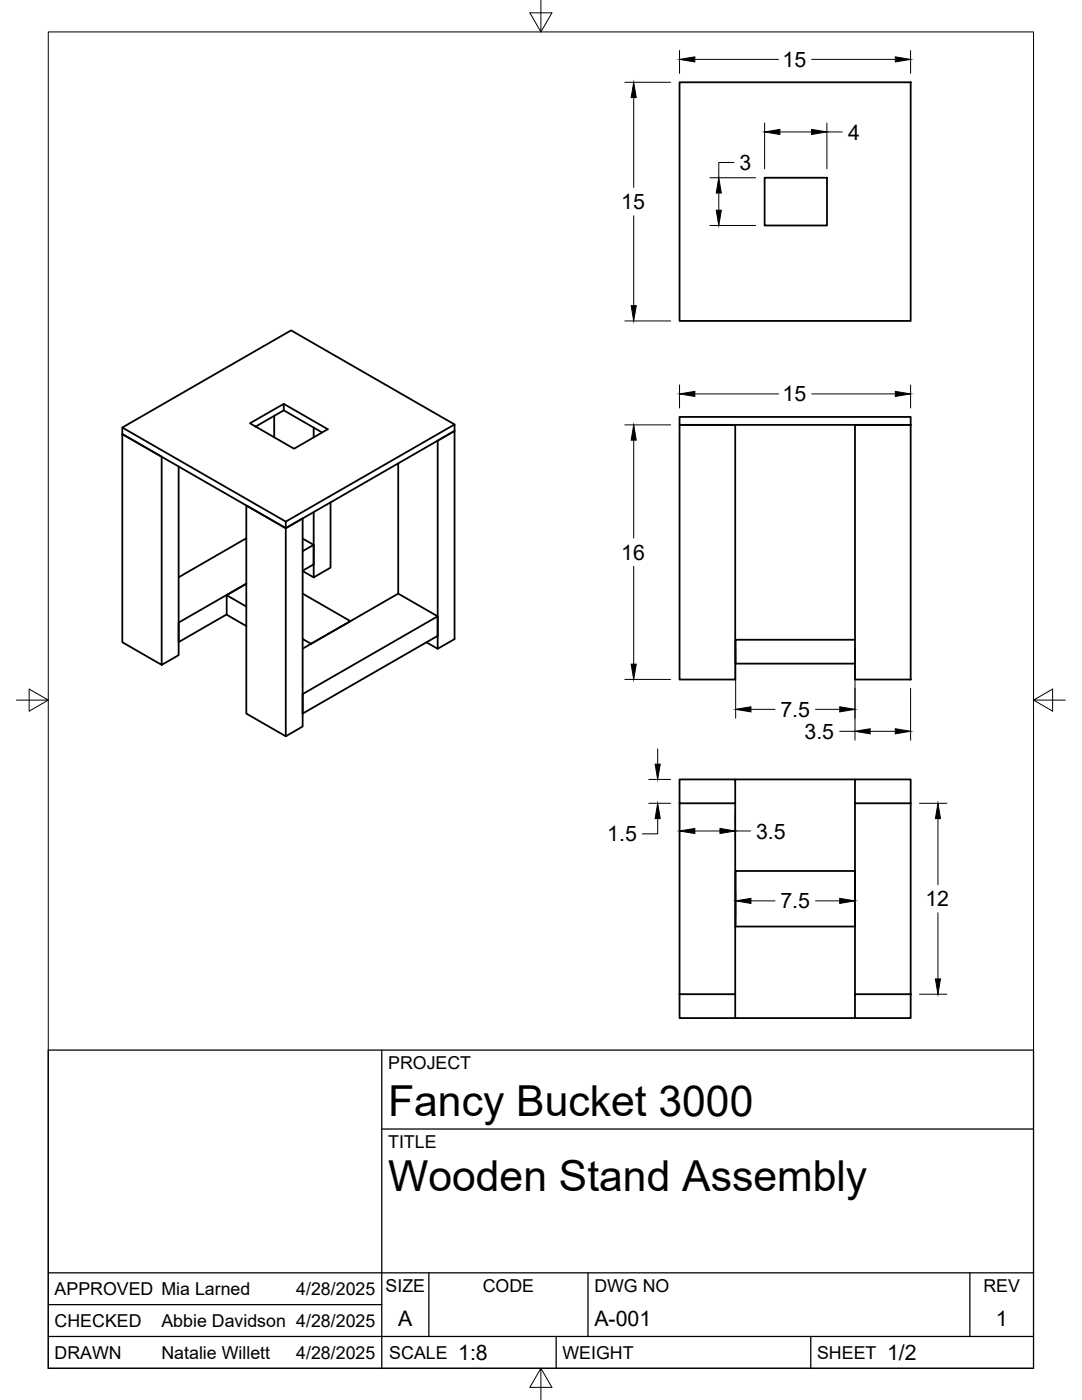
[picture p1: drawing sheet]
<svg xmlns="http://www.w3.org/2000/svg" width="216mm" height="279mm" viewBox="0 0 216 279" stroke-linecap="round" stroke-linejoin="round" font-family="sans-serif">
<!-- layer: Visible -->
<g fill="none" stroke="#000" stroke-width=".36">
<path d="M135.6 16.4h46.1v47.7h-46.1zM152.6 35.5h12.4v9.5h-12.4zM24.4 85.3l32.6 18.8M35.6 93.1v37.6l-3.3 2v-41.6l-7.9-4.5v41.6l7.9 4.5M54.7 83v4.3M56.6 80.6l8.8 5.1-6.7 3.9-8.8-5.1 6.7-3.9v1.3l-5.6 3.2M56.6 81.9l7.7 4.4M62.6 85.3v2M79.5 92.5v26M90.7 84.7l-33.7 19.4v1.3l-32.6-18.8v-1.3l33.7-19.4 32.6 18.8v1.3l-3.4 1.9v41.6l-2.2-1.3M135.6 83.2h46.1v1.6h-46.1zM135.6 84.8h11.1v50.8h-11.1z"/>
<path d="M170.6 84.8h11.1v50.8h-11.1zM49.1 100.9l7.9 4.5v41.5l-7.9-4.5zM49.1 107.4l-13.5 7.8M49.1 116.5l-13.5 7.7v3.9l9.6-5.5M49.1 116.5l-3.9 2.3M60.4 107.5l2.2 1.2-2.2 1.3M60.4 118.5l9.5 5.5-7.8 4.5-1.7-1M60.4 114l2.2 1.2M62.6 108.7v3.9l-2.2 1.3M66 100.3v13l-3.4 1.9v-13M49.1 121.1l-3.9-2.3v3.9l3.9 2.2M87.3 129.5l3.4-1.9v-41.6l-33.7 19.4 3.4-1.9v41.5l-3.4 1.9"/>
<path d="M87.3 123v3.9l-26.9 15.5v-3.9l26.9-15.5-7.8-4.5-19.1 11M170.6 127.7h-23.8v4.7h23.8M146.7 155.6h23.9M170.6 155.6h11.1v4.7h-11.1zM135.6 160.3h11.1v-4.7h-11.1v42.8M146.7 160.3v38.1M146.8 173.8h23.8v11.1h-23.8zM170.6 160.3v38.1M181.7 160.3v38.1M135.6 198.4h11.1v4.8h-11.1zM170.6 198.4h11.1v4.8h-11.1zM146.7 203.2h23.9"/>
</g>
<!-- layer: Border -->
<path d="M9.6 6.4h196.6v266.7h-196.6zM107.9 0v6.4l-2.2-3.8h4.4l-2.2 3.8M3.3 139.7h6.3l-3.8-2.2v4.4l3.8-2.2M206.2 139.7l3.8 2.2v-4.4l-3.8 2.2h6.4M107.9 273.1l2.2 3.8h-4.4l2.2-3.8v6.3" fill="none" stroke="#000" stroke-width=".2"/>
<!-- layer: Titleblock -->
<path d="M9.6 209.6h196.6v63.5h-196.6zM76.2 209.6v63.5M76.2 225.3h130M9.6 254h196.6M85.6 254v12.7M117.3 254v12.7M193.5 254v12.7M9.6 266.7h196.6M9.6 260.4h66.6M111 266.7v6.4M161.8 266.7v6.4" fill="none" stroke="#000" stroke-width=".25"/>
<!-- layer: FD_Dimensions -->
<g fill="none" stroke="#000" stroke-width=".2">
<path d="M124.7 16.4h9.1M126.4 19.5v17.9M135.6 10.1v4.5M138.6 11.9h16.7M162 11.9h16.6M181.7 10.1v4.5M141.6 35.5h9.2M143.4 38.5v3.5M146.5 32.4h-3.1v3.1M152.6 24.6v9.1M155.6 26.3h6.3M165 24.6v9.1"/>
<path d="M165 26.3h3M126.4 43.1v17.9M141.6 45h9.2M124.7 64.1h9.1M135.6 76.8v4.6M138.6 78.6h16.7M162 78.6h16.6M181.7 76.8v4.6M124.7 84.8h9.1M126.4 87.8v19.6M126.4 113v19.5M124.7 135.6h9.1"/>
<path d="M146.8 129.4v13.9M170.6 129.4v18.3M181.7 137.4v10.3M129.5 155.6h4.3M131.2 149.5v3M149.8 141.6h4.8M162.7 141.6h4.9M167.6 145.9h3M173.6 145.9h5M129.5 160.3h4.3M131.2 163.4v3h-3M135.6 162.1v5.5"/>
<path d="M138.6 165.8h5.1M146.7 162.1v5.5M146.7 165.8h3.1M146.8 178v5.2M149.8 179.8h4.8M162.7 179.8h4.9M170.6 178v5.2M183.5 160.3h5.4M187.2 163.4v13.2M183.5 198.4h5.4M187.2 182.2v13.2"/>
</g>
<g fill="#000" stroke="#000" stroke-width=".2">
<path d="M126.4 16.4l.6 3.1h-1.1zM135.6 11.9l3-.6v1.1zM178.6 11.3l3.1 .6-3.1 .5zM143.4 35.5l.5 3h-1zM152.6 26.3l3-.5v1zM161.9 25.8l3.1 .5-3.1 .5zM142.9 42h1l-.5 3zM125.9 61h1.1l-.6 3.1zM135.6 78.6l3-.5v1zM178.6 78.1l3.1 .5-3.1 .5zM126.4 84.8l.6 3h-1.1zM125.9 132.5h1.1l-.6 3.1z"/>
<path d="M130.7 152.5h1l-.5 3.1zM146.8 141.6l3-.5v1zM167.6 141.1l3 .5-3 .5zM170.6 145.9l3-.5v1.1zM178.6 145.4l3.1 .5-3.1 .6zM131.2 160.3l.5 3.1h-1zM135.6 165.8l3-.5v1zM143.7 165.3l3 .5-3 .5zM146.8 179.8l3-.5v1zM167.6 179.3l3 .5-3 .5zM187.2 160.3l.5 3.1h-1.1zM186.6 195.4h1.1l-.5 3z"/>
</g>
<g font-size="8.5">
<text x="77.4" y="222.8">Fancy Bucket 3000</text>
<text x="77.4" y="237.8">Wooden Stand Assembly</text>
</g>
<g font-size="4.3">
<text x="156.1" y="13.4">15</text>
<text x="169.3" y="27.9">4</text>
<text x="147.6" y="33.9">3</text>
<text x="124" y="41.7">15</text>
<text x="156.1" y="80.1">15</text>
<text x="124" y="111.7">16</text>
<text x="155.7" y="143.1">7.5</text>
<text x="160.5" y="147.4">3.5</text>
<text x="121.2" y="167.9">1.5</text>
<text x="150.9" y="167.3">3.5</text>
<text x="155.7" y="181.3">7.5</text>
<text x="184.7" y="180.9">12</text>
<text x="79.5" y="264.5">A</text>
<text x="118.6" y="264.5">A-001</text>
<text x="198.7" y="264.5">1</text>
<text x="91.4" y="271.4">1:8</text>
<text x="177" y="271.4">1/2</text>
</g>
<g font-size="3.5">
<text x="77.4" y="213.4">PROJECT</text>
<text x="77.4" y="229.1">TITLE</text>
<text x="76.9" y="257.8">SIZE</text>
<text x="96.3" y="257.8">CODE</text>
<text x="118.6" y="257.8">DWG NO</text>
<text x="196.2" y="257.8">REV</text>
<text x="10.9" y="258.5">APPROVED Mia Larned</text>
<text x="59.1" y="258.5">4/28/2025</text>
<text x="10.9" y="264.8">CHECKED</text>
<text x="32.2" y="264.8">Abbie Davidson 4/28/2025</text>
<text x="10.9" y="271.2">DRAWN</text>
<text x="32.2" y="271.2">Natalie Willett</text>
<text x="59.1" y="271.2">4/28/2025</text>
<text x="77.7" y="271.2">SCALE</text>
<text x="112.2" y="271.2">WEIGHT</text>
<text x="163" y="271.2">SHEET</text>
</g>
</svg>
